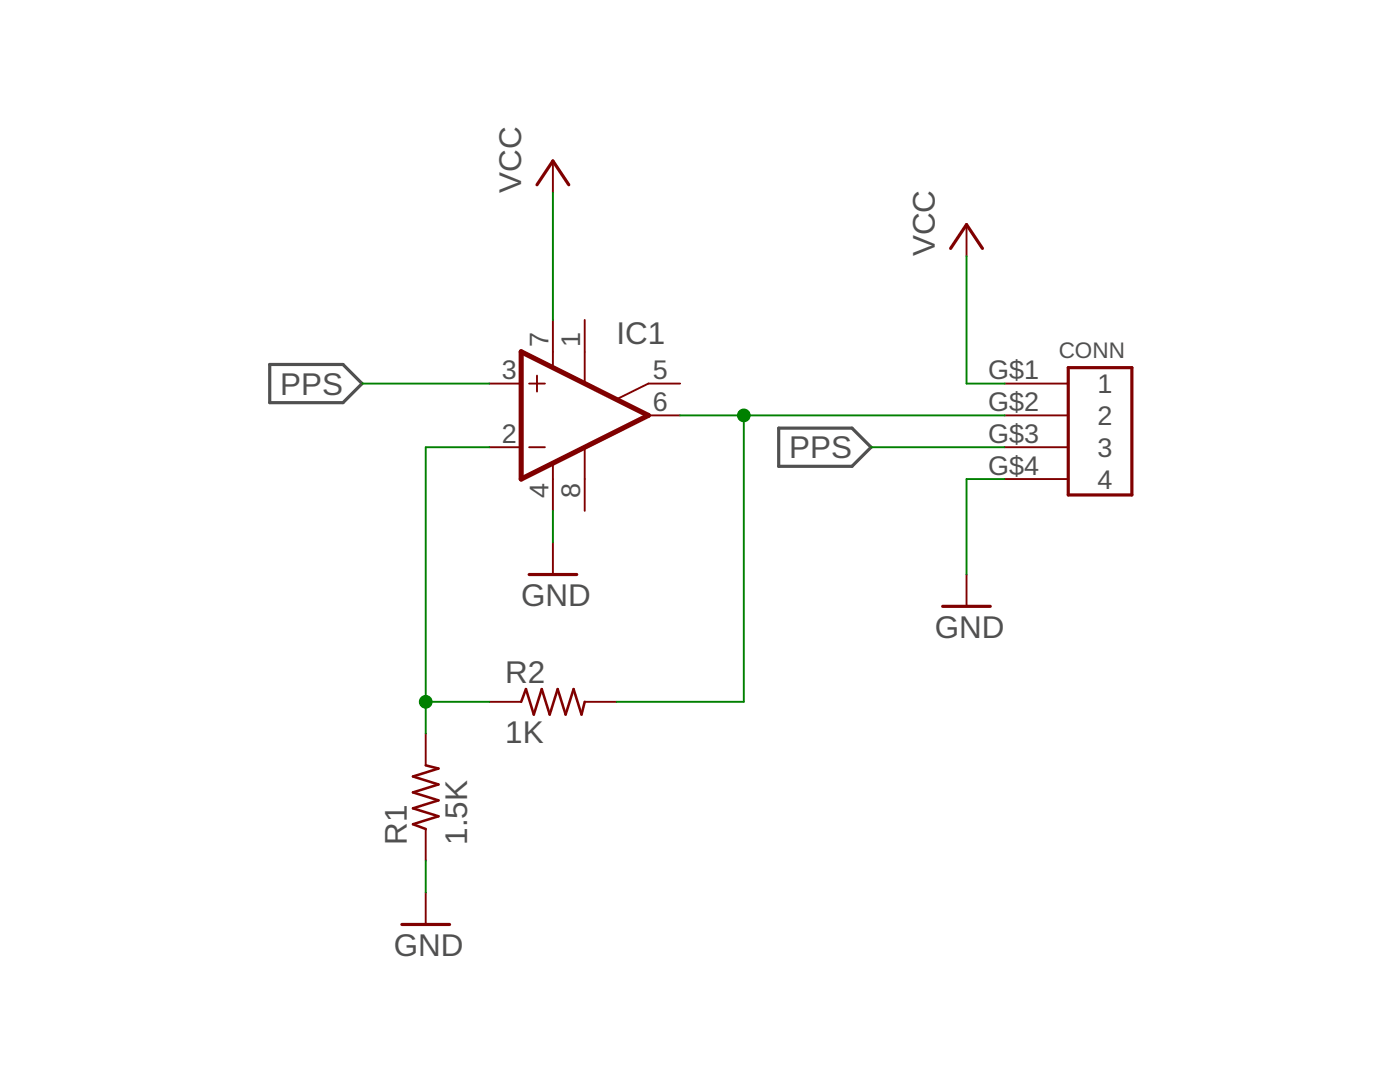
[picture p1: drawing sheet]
<?xml version="1.0" encoding="utf-8"?>
<!DOCTYPE eagle SYSTEM "eagle.dtd">
<eagle version="8.7.0">
<drawing>
<settings>
<setting alwaysvectorfont="no"/>
<setting verticaltext="up"/>
</settings>
<grid distance="0.1" unitdist="inch" unit="inch" style="lines" multiple="1" display="no" altdistance="0.01" altunitdist="inch" altunit="inch"/>
<schematic xreflabel="%F%N/%S.%C%R" xrefpart="/%S.%C%R">
<libraries>
<library name="linear">
<symbols>
<symbol name="2NUL">
<wire x1="-3.81" y1="3.175" x2="-3.81" y2="1.905" width="0.1524" layer="94"/>
<wire x1="-4.445" y1="2.54" x2="-3.175" y2="2.54" width="0.1524" layer="94"/>
<wire x1="-4.445" y1="-2.54" x2="-3.175" y2="-2.54" width="0.1524" layer="94"/>
<wire x1="-2.54" y1="5.08" x2="-2.54" y2="3.8862" width="0.1524" layer="94"/>
<wire x1="0" y1="5.0546" x2="0" y2="2.6162" width="0.1524" layer="94"/>
<wire x1="0" y1="-2.6162" x2="0" y2="-5.08" width="0.1524" layer="94"/>
<wire x1="-2.54" y1="-3.9116" x2="-2.54" y2="-5.08" width="0.1524" layer="94"/>
<wire x1="5.08" y1="2.54" x2="2.6162" y2="1.3208" width="0.1524" layer="94"/>
<wire x1="5.08" y1="0" x2="-5.08" y2="5.08" width="0.4064" layer="94"/>
<wire x1="-5.08" y1="5.08" x2="-5.08" y2="-5.08" width="0.4064" layer="94"/>
<wire x1="-5.08" y1="-5.08" x2="5.08" y2="0" width="0.4064" layer="94"/>
<text x="2.54" y="5.715" size="1.778" layer="95">&gt;NAME</text>
<text x="2.54" y="-5.08" size="1.778" layer="96">&gt;VALUE</text>
<text x="1.27" y="3.175" size="0.8128" layer="93" rot="R90">ON1</text>
<text x="3.175" y="2.54" size="0.8128" layer="93" rot="R90">ON2</text>
<text x="1.27" y="-5.08" size="0.8128" layer="93" rot="R90">OPT</text>
<text x="-1.27" y="4.445" size="0.8128" layer="93" rot="R90">V+</text>
<text x="-1.27" y="-5.715" size="0.8128" layer="93" rot="R90">V-</text>
<pin name="ON2" x="7.62" y="2.54" visible="pad" length="short" direction="pas" rot="R180"/>
<pin name="ON1" x="0" y="7.62" visible="pad" length="short" direction="pas" rot="R270"/>
<pin name="-IN" x="-7.62" y="-2.54" visible="pad" length="short" direction="in"/>
<pin name="+IN" x="-7.62" y="2.54" visible="pad" length="short" direction="in"/>
<pin name="OUT" x="7.62" y="0" visible="pad" length="short" direction="out" rot="R180"/>
<pin name="OPT" x="0" y="-7.62" visible="pad" length="short" direction="pas" rot="R90"/>
<pin name="V+" x="-2.54" y="7.62" visible="pad" length="short" direction="pwr" rot="R270"/>
<pin name="V-" x="-2.54" y="-7.62" visible="pad" length="short" direction="pwr" rot="R90"/>
</symbol>
</symbols>
<devicesets>
<deviceset name="*741" prefix="IC">
<gates>
<gate name="A" symbol="2NUL" x="2.54" y="0"/>
</gates>
<devices>
<device name="P" package="DIL08">
<connects>
<connect gate="A" pin="+IN" pad="3"/>
<connect gate="A" pin="-IN" pad="2"/>
<connect gate="A" pin="ON1" pad="1"/>
<connect gate="A" pin="ON2" pad="5"/>
<connect gate="A" pin="OPT" pad="8"/>
<connect gate="A" pin="OUT" pad="6"/>
<connect gate="A" pin="V+" pad="7"/>
<connect gate="A" pin="V-" pad="4"/>
</connects>
<package3dinstances>
<package3dinstance package3d_urn="urn:adsk.eagle:package:16409/2"/>
</package3dinstances>
<technologies>
<technology name="LM"/>
<technology name="UA"/>
</technologies>
</device>
<device name="D" package="SO08">
<connects>
<connect gate="A" pin="+IN" pad="3"/>
<connect gate="A" pin="-IN" pad="2"/>
<connect gate="A" pin="ON1" pad="1"/>
<connect gate="A" pin="ON2" pad="5"/>
<connect gate="A" pin="OPT" pad="8"/>
<connect gate="A" pin="OUT" pad="6"/>
<connect gate="A" pin="V+" pad="7"/>
<connect gate="A" pin="V-" pad="4"/>
</connects>
<package3dinstances>
<package3dinstance package3d_urn="urn:adsk.eagle:package:16404/2"/>
</package3dinstances>
<technologies>
<technology name="LM"/>
<technology name="UA"/>
</technologies>
</device>
</devices>
</deviceset>
</devicesets>
</library>
<library name="rcl">
<symbols>
<symbol name="R-US">
<wire x1="-2.54" y1="0" x2="-2.159" y2="1.016" width="0.2032" layer="94"/>
<wire x1="-2.159" y1="1.016" x2="-1.524" y2="-1.016" width="0.2032" layer="94"/>
<wire x1="-1.524" y1="-1.016" x2="-0.889" y2="1.016" width="0.2032" layer="94"/>
<wire x1="-0.889" y1="1.016" x2="-0.254" y2="-1.016" width="0.2032" layer="94"/>
<wire x1="-0.254" y1="-1.016" x2="0.381" y2="1.016" width="0.2032" layer="94"/>
<wire x1="0.381" y1="1.016" x2="1.016" y2="-1.016" width="0.2032" layer="94"/>
<wire x1="1.016" y1="-1.016" x2="1.651" y2="1.016" width="0.2032" layer="94"/>
<wire x1="1.651" y1="1.016" x2="2.286" y2="-1.016" width="0.2032" layer="94"/>
<wire x1="2.286" y1="-1.016" x2="2.54" y2="0" width="0.2032" layer="94"/>
<text x="-3.81" y="1.4986" size="1.778" layer="95">&gt;NAME</text>
<text x="-3.81" y="-3.302" size="1.778" layer="96">&gt;VALUE</text>
<pin name="2" x="5.08" y="0" visible="off" length="short" direction="pas" swaplevel="1" rot="R180"/>
<pin name="1" x="-5.08" y="0" visible="off" length="short" direction="pas" swaplevel="1"/>
</symbol>
</symbols>
<devicesets>
<deviceset name="R-US_" prefix="R" uservalue="yes">
<gates>
<gate name="G$1" symbol="R-US" x="0" y="0"/>
</gates>
<devices>
<device name="R0402" package="R0402">
<connects>
<connect gate="G$1" pin="1" pad="1"/>
<connect gate="G$1" pin="2" pad="2"/>
</connects>
<package3dinstances>
<package3dinstance package3d_urn="urn:adsk.eagle:package:23547/2"/>
</package3dinstances>
<technologies>
<technology name="">
<attribute name="SPICEPREFIX" value="R" constant="no"/>
</technology>
</technologies>
</device>
<device name="R0603" package="R0603">
<connects>
<connect gate="G$1" pin="1" pad="1"/>
<connect gate="G$1" pin="2" pad="2"/>
</connects>
<package3dinstances>
<package3dinstance package3d_urn="urn:adsk.eagle:package:23555/2"/>
</package3dinstances>
<technologies>
<technology name="">
<attribute name="SPICEPREFIX" value="R" constant="no"/>
</technology>
</technologies>
</device>
<device name="R0805" package="R0805">
<connects>
<connect gate="G$1" pin="1" pad="1"/>
<connect gate="G$1" pin="2" pad="2"/>
</connects>
<package3dinstances>
<package3dinstance package3d_urn="urn:adsk.eagle:package:23553/2"/>
</package3dinstances>
<technologies>
<technology name="">
<attribute name="SPICEPREFIX" value="R" constant="no"/>
</technology>
</technologies>
</device>
<device name="R0805W" package="R0805W">
<connects>
<connect gate="G$1" pin="1" pad="1"/>
<connect gate="G$1" pin="2" pad="2"/>
</connects>
<package3dinstances>
<package3dinstance package3d_urn="urn:adsk.eagle:package:23537/1"/>
</package3dinstances>
<technologies>
<technology name="">
<attribute name="SPICEPREFIX" value="R" constant="no"/>
</technology>
</technologies>
</device>
<device name="R1206" package="R1206">
<connects>
<connect gate="G$1" pin="1" pad="1"/>
<connect gate="G$1" pin="2" pad="2"/>
</connects>
<package3dinstances>
<package3dinstance package3d_urn="urn:adsk.eagle:package:23540/2"/>
</package3dinstances>
<technologies>
<technology name="">
<attribute name="SPICEPREFIX" value="R" constant="no"/>
</technology>
</technologies>
</device>
<device name="R1206W" package="R1206W">
<connects>
<connect gate="G$1" pin="1" pad="1"/>
<connect gate="G$1" pin="2" pad="2"/>
</connects>
<package3dinstances>
<package3dinstance package3d_urn="urn:adsk.eagle:package:23539/1"/>
</package3dinstances>
<technologies>
<technology name="">
<attribute name="SPICEPREFIX" value="R" constant="no"/>
</technology>
</technologies>
</device>
<device name="R1210" package="R1210">
<connects>
<connect gate="G$1" pin="1" pad="1"/>
<connect gate="G$1" pin="2" pad="2"/>
</connects>
<package3dinstances>
<package3dinstance package3d_urn="urn:adsk.eagle:package:23554/2"/>
</package3dinstances>
<technologies>
<technology name="">
<attribute name="SPICEPREFIX" value="R" constant="no"/>
</technology>
</technologies>
</device>
<device name="R1210W" package="R1210W">
<connects>
<connect gate="G$1" pin="1" pad="1"/>
<connect gate="G$1" pin="2" pad="2"/>
</connects>
<package3dinstances>
<package3dinstance package3d_urn="urn:adsk.eagle:package:23541/1"/>
</package3dinstances>
<technologies>
<technology name="">
<attribute name="SPICEPREFIX" value="R" constant="no"/>
</technology>
</technologies>
</device>
<device name="R2010" package="R2010">
<connects>
<connect gate="G$1" pin="1" pad="1"/>
<connect gate="G$1" pin="2" pad="2"/>
</connects>
<package3dinstances>
<package3dinstance package3d_urn="urn:adsk.eagle:package:23551/2"/>
</package3dinstances>
<technologies>
<technology name="">
<attribute name="SPICEPREFIX" value="R" constant="no"/>
</technology>
</technologies>
</device>
<device name="R2010W" package="R2010W">
<connects>
<connect gate="G$1" pin="1" pad="1"/>
<connect gate="G$1" pin="2" pad="2"/>
</connects>
<package3dinstances>
<package3dinstance package3d_urn="urn:adsk.eagle:package:23542/1"/>
</package3dinstances>
<technologies>
<technology name="">
<attribute name="SPICEPREFIX" value="R" constant="no"/>
</technology>
</technologies>
</device>
<device name="R2012" package="R2012">
<connects>
<connect gate="G$1" pin="1" pad="1"/>
<connect gate="G$1" pin="2" pad="2"/>
</connects>
<package3dinstances>
<package3dinstance package3d_urn="urn:adsk.eagle:package:23543/2"/>
</package3dinstances>
<technologies>
<technology name="">
<attribute name="SPICEPREFIX" value="R" constant="no"/>
</technology>
</technologies>
</device>
<device name="R2012W" package="R2012W">
<connects>
<connect gate="G$1" pin="1" pad="1"/>
<connect gate="G$1" pin="2" pad="2"/>
</connects>
<package3dinstances>
<package3dinstance package3d_urn="urn:adsk.eagle:package:23544/1"/>
</package3dinstances>
<technologies>
<technology name="">
<attribute name="SPICEPREFIX" value="R" constant="no"/>
</technology>
</technologies>
</device>
<device name="R2512" package="R2512">
<connects>
<connect gate="G$1" pin="1" pad="1"/>
<connect gate="G$1" pin="2" pad="2"/>
</connects>
<package3dinstances>
<package3dinstance package3d_urn="urn:adsk.eagle:package:23545/2"/>
</package3dinstances>
<technologies>
<technology name="">
<attribute name="SPICEPREFIX" value="R" constant="no"/>
</technology>
</technologies>
</device>
<device name="R2512W" package="R2512W">
<connects>
<connect gate="G$1" pin="1" pad="1"/>
<connect gate="G$1" pin="2" pad="2"/>
</connects>
<package3dinstances>
<package3dinstance package3d_urn="urn:adsk.eagle:package:23565/1"/>
</package3dinstances>
<technologies>
<technology name="">
<attribute name="SPICEPREFIX" value="R" constant="no"/>
</technology>
</technologies>
</device>
<device name="R3216" package="R3216">
<connects>
<connect gate="G$1" pin="1" pad="1"/>
<connect gate="G$1" pin="2" pad="2"/>
</connects>
<package3dinstances>
<package3dinstance package3d_urn="urn:adsk.eagle:package:23557/2"/>
</package3dinstances>
<technologies>
<technology name="">
<attribute name="SPICEPREFIX" value="R" constant="no"/>
</technology>
</technologies>
</device>
<device name="R3216W" package="R3216W">
<connects>
<connect gate="G$1" pin="1" pad="1"/>
<connect gate="G$1" pin="2" pad="2"/>
</connects>
<package3dinstances>
<package3dinstance package3d_urn="urn:adsk.eagle:package:23548/1"/>
</package3dinstances>
<technologies>
<technology name="">
<attribute name="SPICEPREFIX" value="R" constant="no"/>
</technology>
</technologies>
</device>
<device name="R3225" package="R3225">
<connects>
<connect gate="G$1" pin="1" pad="1"/>
<connect gate="G$1" pin="2" pad="2"/>
</connects>
<package3dinstances>
<package3dinstance package3d_urn="urn:adsk.eagle:package:23549/2"/>
</package3dinstances>
<technologies>
<technology name="">
<attribute name="SPICEPREFIX" value="R" constant="no"/>
</technology>
</technologies>
</device>
<device name="R3225W" package="R3225W">
<connects>
<connect gate="G$1" pin="1" pad="1"/>
<connect gate="G$1" pin="2" pad="2"/>
</connects>
<package3dinstances>
<package3dinstance package3d_urn="urn:adsk.eagle:package:23550/1"/>
</package3dinstances>
<technologies>
<technology name="">
<attribute name="SPICEPREFIX" value="R" constant="no"/>
</technology>
</technologies>
</device>
<device name="R5025" package="R5025">
<connects>
<connect gate="G$1" pin="1" pad="1"/>
<connect gate="G$1" pin="2" pad="2"/>
</connects>
<package3dinstances>
<package3dinstance package3d_urn="urn:adsk.eagle:package:23552/2"/>
</package3dinstances>
<technologies>
<technology name="">
<attribute name="SPICEPREFIX" value="R" constant="no"/>
</technology>
</technologies>
</device>
<device name="R5025W" package="R5025W">
<connects>
<connect gate="G$1" pin="1" pad="1"/>
<connect gate="G$1" pin="2" pad="2"/>
</connects>
<package3dinstances>
<package3dinstance package3d_urn="urn:adsk.eagle:package:23558/1"/>
</package3dinstances>
<technologies>
<technology name="">
<attribute name="SPICEPREFIX" value="R" constant="no"/>
</technology>
</technologies>
</device>
<device name="R6332" package="R6332">
<connects>
<connect gate="G$1" pin="1" pad="1"/>
<connect gate="G$1" pin="2" pad="2"/>
</connects>
<package3dinstances>
<package3dinstance package3d_urn="urn:adsk.eagle:package:23559/2"/>
</package3dinstances>
<technologies>
<technology name="">
<attribute name="SPICEPREFIX" value="R" constant="no"/>
</technology>
</technologies>
</device>
<device name="R6332W" package="R6332W">
<connects>
<connect gate="G$1" pin="1" pad="1"/>
<connect gate="G$1" pin="2" pad="2"/>
</connects>
<package3dinstances>
<package3dinstance package3d_urn="urn:adsk.eagle:package:23560/1"/>
</package3dinstances>
<technologies>
<technology name="">
<attribute name="SPICEPREFIX" value="R" constant="no"/>
</technology>
</technologies>
</device>
<device name="M0805" package="M0805">
<connects>
<connect gate="G$1" pin="1" pad="1"/>
<connect gate="G$1" pin="2" pad="2"/>
</connects>
<package3dinstances>
<package3dinstance package3d_urn="urn:adsk.eagle:package:23556/1"/>
</package3dinstances>
<technologies>
<technology name="">
<attribute name="SPICEPREFIX" value="R" constant="no"/>
</technology>
</technologies>
</device>
<device name="M1206" package="M1206">
<connects>
<connect gate="G$1" pin="1" pad="1"/>
<connect gate="G$1" pin="2" pad="2"/>
</connects>
<package3dinstances>
<package3dinstance package3d_urn="urn:adsk.eagle:package:23566/1"/>
</package3dinstances>
<technologies>
<technology name="">
<attribute name="SPICEPREFIX" value="R" constant="no"/>
</technology>
</technologies>
</device>
<device name="M1406" package="M1406">
<connects>
<connect gate="G$1" pin="1" pad="1"/>
<connect gate="G$1" pin="2" pad="2"/>
</connects>
<package3dinstances>
<package3dinstance package3d_urn="urn:adsk.eagle:package:23569/1"/>
</package3dinstances>
<technologies>
<technology name="">
<attribute name="SPICEPREFIX" value="R" constant="no"/>
</technology>
</technologies>
</device>
<device name="M2012" package="M2012">
<connects>
<connect gate="G$1" pin="1" pad="1"/>
<connect gate="G$1" pin="2" pad="2"/>
</connects>
<package3dinstances>
<package3dinstance package3d_urn="urn:adsk.eagle:package:23561/1"/>
</package3dinstances>
<technologies>
<technology name="">
<attribute name="SPICEPREFIX" value="R" constant="no"/>
</technology>
</technologies>
</device>
<device name="M2309" package="M2309">
<connects>
<connect gate="G$1" pin="1" pad="1"/>
<connect gate="G$1" pin="2" pad="2"/>
</connects>
<package3dinstances>
<package3dinstance package3d_urn="urn:adsk.eagle:package:23562/1"/>
</package3dinstances>
<technologies>
<technology name="">
<attribute name="SPICEPREFIX" value="R" constant="no"/>
</technology>
</technologies>
</device>
<device name="M3216" package="M3216">
<connects>
<connect gate="G$1" pin="1" pad="1"/>
<connect gate="G$1" pin="2" pad="2"/>
</connects>
<package3dinstances>
<package3dinstance package3d_urn="urn:adsk.eagle:package:23563/1"/>
</package3dinstances>
<technologies>
<technology name="">
<attribute name="SPICEPREFIX" value="R" constant="no"/>
</technology>
</technologies>
</device>
<device name="M3516" package="M3516">
<connects>
<connect gate="G$1" pin="1" pad="1"/>
<connect gate="G$1" pin="2" pad="2"/>
</connects>
<package3dinstances>
<package3dinstance package3d_urn="urn:adsk.eagle:package:23573/1"/>
</package3dinstances>
<technologies>
<technology name="">
<attribute name="SPICEPREFIX" value="R" constant="no"/>
</technology>
</technologies>
</device>
<device name="M5923" package="M5923">
<connects>
<connect gate="G$1" pin="1" pad="1"/>
<connect gate="G$1" pin="2" pad="2"/>
</connects>
<package3dinstances>
<package3dinstance package3d_urn="urn:adsk.eagle:package:23564/1"/>
</package3dinstances>
<technologies>
<technology name="">
<attribute name="SPICEPREFIX" value="R" constant="no"/>
</technology>
</technologies>
</device>
<device name="0204/5" package="0204/5">
<connects>
<connect gate="G$1" pin="1" pad="1"/>
<connect gate="G$1" pin="2" pad="2"/>
</connects>
<package3dinstances>
<package3dinstance package3d_urn="urn:adsk.eagle:package:23488/1"/>
</package3dinstances>
<technologies>
<technology name="">
<attribute name="SPICEPREFIX" value="R" constant="no"/>
</technology>
</technologies>
</device>
<device name="0204/7" package="0204/7">
<connects>
<connect gate="G$1" pin="1" pad="1"/>
<connect gate="G$1" pin="2" pad="2"/>
</connects>
<package3dinstances>
<package3dinstance package3d_urn="urn:adsk.eagle:package:23498/1"/>
</package3dinstances>
<technologies>
<technology name="">
<attribute name="SPICEPREFIX" value="R" constant="no"/>
</technology>
</technologies>
</device>
<device name="0207/10" package="0207/10">
<connects>
<connect gate="G$1" pin="1" pad="1"/>
<connect gate="G$1" pin="2" pad="2"/>
</connects>
<package3dinstances>
<package3dinstance package3d_urn="urn:adsk.eagle:package:23491/1"/>
</package3dinstances>
<technologies>
<technology name="">
<attribute name="SPICEPREFIX" value="R" constant="no"/>
</technology>
</technologies>
</device>
<device name="0207/12" package="0207/12">
<connects>
<connect gate="G$1" pin="1" pad="1"/>
<connect gate="G$1" pin="2" pad="2"/>
</connects>
<package3dinstances>
<package3dinstance package3d_urn="urn:adsk.eagle:package:23489/1"/>
</package3dinstances>
<technologies>
<technology name="">
<attribute name="SPICEPREFIX" value="R" constant="no"/>
</technology>
</technologies>
</device>
<device name="0207/15" package="0207/15">
<connects>
<connect gate="G$1" pin="1" pad="1"/>
<connect gate="G$1" pin="2" pad="2"/>
</connects>
<package3dinstances>
<package3dinstance package3d_urn="urn:adsk.eagle:package:23492/1"/>
</package3dinstances>
<technologies>
<technology name="">
<attribute name="SPICEPREFIX" value="R" constant="no"/>
</technology>
</technologies>
</device>
<device name="0207/2V" package="0207/2V">
<connects>
<connect gate="G$1" pin="1" pad="1"/>
<connect gate="G$1" pin="2" pad="2"/>
</connects>
<package3dinstances>
<package3dinstance package3d_urn="urn:adsk.eagle:package:23490/1"/>
</package3dinstances>
<technologies>
<technology name="">
<attribute name="SPICEPREFIX" value="R" constant="no"/>
</technology>
</technologies>
</device>
<device name="0207/5V" package="0207/5V">
<connects>
<connect gate="G$1" pin="1" pad="1"/>
<connect gate="G$1" pin="2" pad="2"/>
</connects>
<package3dinstances>
<package3dinstance package3d_urn="urn:adsk.eagle:package:23502/1"/>
</package3dinstances>
<technologies>
<technology name="">
<attribute name="SPICEPREFIX" value="R" constant="no"/>
</technology>
</technologies>
</device>
<device name="0207/7" package="0207/7">
<connects>
<connect gate="G$1" pin="1" pad="1"/>
<connect gate="G$1" pin="2" pad="2"/>
</connects>
<package3dinstances>
<package3dinstance package3d_urn="urn:adsk.eagle:package:23493/1"/>
</package3dinstances>
<technologies>
<technology name="">
<attribute name="SPICEPREFIX" value="R" constant="no"/>
</technology>
</technologies>
</device>
<device name="0309/10" package="0309/10">
<connects>
<connect gate="G$1" pin="1" pad="1"/>
<connect gate="G$1" pin="2" pad="2"/>
</connects>
<package3dinstances>
<package3dinstance package3d_urn="urn:adsk.eagle:package:23567/1"/>
</package3dinstances>
<technologies>
<technology name="">
<attribute name="SPICEPREFIX" value="R" constant="no"/>
</technology>
</technologies>
</device>
<device name="0309/12" package="0309/12">
<connects>
<connect gate="G$1" pin="1" pad="1"/>
<connect gate="G$1" pin="2" pad="2"/>
</connects>
<package3dinstances>
<package3dinstance package3d_urn="urn:adsk.eagle:package:23571/1"/>
</package3dinstances>
<technologies>
<technology name="">
<attribute name="SPICEPREFIX" value="R" constant="no"/>
</technology>
</technologies>
</device>
<device name="0411/12" package="0411/12">
<connects>
<connect gate="G$1" pin="1" pad="1"/>
<connect gate="G$1" pin="2" pad="2"/>
</connects>
<package3dinstances>
<package3dinstance package3d_urn="urn:adsk.eagle:package:23578/1"/>
</package3dinstances>
<technologies>
<technology name="">
<attribute name="SPICEPREFIX" value="R" constant="no"/>
</technology>
</technologies>
</device>
<device name="0411/15" package="0411/15">
<connects>
<connect gate="G$1" pin="1" pad="1"/>
<connect gate="G$1" pin="2" pad="2"/>
</connects>
<package3dinstances>
<package3dinstance package3d_urn="urn:adsk.eagle:package:23568/1"/>
</package3dinstances>
<technologies>
<technology name="">
<attribute name="SPICEPREFIX" value="R" constant="no"/>
</technology>
</technologies>
</device>
<device name="0411/3V" package="0411V">
<connects>
<connect gate="G$1" pin="1" pad="1"/>
<connect gate="G$1" pin="2" pad="2"/>
</connects>
<package3dinstances>
<package3dinstance package3d_urn="urn:adsk.eagle:package:23570/1"/>
</package3dinstances>
<technologies>
<technology name="">
<attribute name="SPICEPREFIX" value="R" constant="no"/>
</technology>
</technologies>
</device>
<device name="0414/15" package="0414/15">
<connects>
<connect gate="G$1" pin="1" pad="1"/>
<connect gate="G$1" pin="2" pad="2"/>
</connects>
<package3dinstances>
<package3dinstance package3d_urn="urn:adsk.eagle:package:23579/1"/>
</package3dinstances>
<technologies>
<technology name="">
<attribute name="SPICEPREFIX" value="R" constant="no"/>
</technology>
</technologies>
</device>
<device name="0414/5V" package="0414V">
<connects>
<connect gate="G$1" pin="1" pad="1"/>
<connect gate="G$1" pin="2" pad="2"/>
</connects>
<package3dinstances>
<package3dinstance package3d_urn="urn:adsk.eagle:package:23574/1"/>
</package3dinstances>
<technologies>
<technology name="">
<attribute name="SPICEPREFIX" value="R" constant="no"/>
</technology>
</technologies>
</device>
<device name="0617/17" package="0617/17">
<connects>
<connect gate="G$1" pin="1" pad="1"/>
<connect gate="G$1" pin="2" pad="2"/>
</connects>
<package3dinstances>
<package3dinstance package3d_urn="urn:adsk.eagle:package:23575/1"/>
</package3dinstances>
<technologies>
<technology name="">
<attribute name="SPICEPREFIX" value="R" constant="no"/>
</technology>
</technologies>
</device>
<device name="0617/22" package="0617/22">
<connects>
<connect gate="G$1" pin="1" pad="1"/>
<connect gate="G$1" pin="2" pad="2"/>
</connects>
<package3dinstances>
<package3dinstance package3d_urn="urn:adsk.eagle:package:23577/1"/>
</package3dinstances>
<technologies>
<technology name="">
<attribute name="SPICEPREFIX" value="R" constant="no"/>
</technology>
</technologies>
</device>
<device name="0617/5V" package="0617V">
<connects>
<connect gate="G$1" pin="1" pad="1"/>
<connect gate="G$1" pin="2" pad="2"/>
</connects>
<package3dinstances>
<package3dinstance package3d_urn="urn:adsk.eagle:package:23576/1"/>
</package3dinstances>
<technologies>
<technology name="">
<attribute name="SPICEPREFIX" value="R" constant="no"/>
</technology>
</technologies>
</device>
<device name="0922/22" package="0922/22">
<connects>
<connect gate="G$1" pin="1" pad="1"/>
<connect gate="G$1" pin="2" pad="2"/>
</connects>
<package3dinstances>
<package3dinstance package3d_urn="urn:adsk.eagle:package:23580/1"/>
</package3dinstances>
<technologies>
<technology name="">
<attribute name="SPICEPREFIX" value="R" constant="no"/>
</technology>
</technologies>
</device>
<device name="0613/5V" package="P0613V">
<connects>
<connect gate="G$1" pin="1" pad="1"/>
<connect gate="G$1" pin="2" pad="2"/>
</connects>
<package3dinstances>
<package3dinstance package3d_urn="urn:adsk.eagle:package:23582/1"/>
</package3dinstances>
<technologies>
<technology name="">
<attribute name="SPICEPREFIX" value="R" constant="no"/>
</technology>
</technologies>
</device>
<device name="0613/15" package="P0613/15">
<connects>
<connect gate="G$1" pin="1" pad="1"/>
<connect gate="G$1" pin="2" pad="2"/>
</connects>
<package3dinstances>
<package3dinstance package3d_urn="urn:adsk.eagle:package:23581/1"/>
</package3dinstances>
<technologies>
<technology name="">
<attribute name="SPICEPREFIX" value="R" constant="no"/>
</technology>
</technologies>
</device>
<device name="0817/22" package="P0817/22">
<connects>
<connect gate="G$1" pin="1" pad="1"/>
<connect gate="G$1" pin="2" pad="2"/>
</connects>
<package3dinstances>
<package3dinstance package3d_urn="urn:adsk.eagle:package:23583/1"/>
</package3dinstances>
<technologies>
<technology name="">
<attribute name="SPICEPREFIX" value="R" constant="no"/>
</technology>
</technologies>
</device>
<device name="0817/7V" package="P0817V">
<connects>
<connect gate="G$1" pin="1" pad="1"/>
<connect gate="G$1" pin="2" pad="2"/>
</connects>
<package3dinstances>
<package3dinstance package3d_urn="urn:adsk.eagle:package:23608/1"/>
</package3dinstances>
<technologies>
<technology name="">
<attribute name="SPICEPREFIX" value="R" constant="no"/>
</technology>
</technologies>
</device>
<device name="V234/12" package="V234/12">
<connects>
<connect gate="G$1" pin="1" pad="1"/>
<connect gate="G$1" pin="2" pad="2"/>
</connects>
<package3dinstances>
<package3dinstance package3d_urn="urn:adsk.eagle:package:23592/1"/>
</package3dinstances>
<technologies>
<technology name="">
<attribute name="SPICEPREFIX" value="R" constant="no"/>
</technology>
</technologies>
</device>
<device name="V235/17" package="V235/17">
<connects>
<connect gate="G$1" pin="1" pad="1"/>
<connect gate="G$1" pin="2" pad="2"/>
</connects>
<package3dinstances>
<package3dinstance package3d_urn="urn:adsk.eagle:package:23586/1"/>
</package3dinstances>
<technologies>
<technology name="">
<attribute name="SPICEPREFIX" value="R" constant="no"/>
</technology>
</technologies>
</device>
<device name="V526-0" package="V526-0">
<connects>
<connect gate="G$1" pin="1" pad="1"/>
<connect gate="G$1" pin="2" pad="2"/>
</connects>
<package3dinstances>
<package3dinstance package3d_urn="urn:adsk.eagle:package:23590/1"/>
</package3dinstances>
<technologies>
<technology name="">
<attribute name="SPICEPREFIX" value="R" constant="no"/>
</technology>
</technologies>
</device>
<device name="MELF0102AX" package="MINI_MELF-0102AX">
<connects>
<connect gate="G$1" pin="1" pad="1"/>
<connect gate="G$1" pin="2" pad="2"/>
</connects>
<package3dinstances>
<package3dinstance package3d_urn="urn:adsk.eagle:package:23594/1"/>
</package3dinstances>
<technologies>
<technology name="">
<attribute name="SPICEPREFIX" value="R" constant="no"/>
</technology>
</technologies>
</device>
<device name="0922V" package="0922V">
<connects>
<connect gate="G$1" pin="1" pad="1"/>
<connect gate="G$1" pin="2" pad="2"/>
</connects>
<package3dinstances>
<package3dinstance package3d_urn="urn:adsk.eagle:package:23589/1"/>
</package3dinstances>
<technologies>
<technology name="">
<attribute name="SPICEPREFIX" value="R" constant="no"/>
</technology>
</technologies>
</device>
<device name="MELF0102R" package="MINI_MELF-0102R">
<connects>
<connect gate="G$1" pin="1" pad="1"/>
<connect gate="G$1" pin="2" pad="2"/>
</connects>
<package3dinstances>
<package3dinstance package3d_urn="urn:adsk.eagle:package:23591/1"/>
</package3dinstances>
<technologies>
<technology name="">
<attribute name="SPICEPREFIX" value="R" constant="no"/>
</technology>
</technologies>
</device>
<device name="MELF0102W" package="MINI_MELF-0102W">
<connects>
<connect gate="G$1" pin="1" pad="1"/>
<connect gate="G$1" pin="2" pad="2"/>
</connects>
<package3dinstances>
<package3dinstance package3d_urn="urn:adsk.eagle:package:23588/1"/>
</package3dinstances>
<technologies>
<technology name="">
<attribute name="SPICEPREFIX" value="R" constant="no"/>
</technology>
</technologies>
</device>
<device name="MELF0204R" package="MINI_MELF-0204R">
<connects>
<connect gate="G$1" pin="1" pad="1"/>
<connect gate="G$1" pin="2" pad="2"/>
</connects>
<package3dinstances>
<package3dinstance package3d_urn="urn:adsk.eagle:package:23587/1"/>
</package3dinstances>
<technologies>
<technology name="">
<attribute name="SPICEPREFIX" value="R" constant="no"/>
</technology>
</technologies>
</device>
<device name="MELF0204W" package="MINI_MELF-0204W">
<connects>
<connect gate="G$1" pin="1" pad="1"/>
<connect gate="G$1" pin="2" pad="2"/>
</connects>
<package3dinstances>
<package3dinstance package3d_urn="urn:adsk.eagle:package:23584/1"/>
</package3dinstances>
<technologies>
<technology name="">
<attribute name="SPICEPREFIX" value="R" constant="no"/>
</technology>
</technologies>
</device>
<device name="MELF0207R" package="MINI_MELF-0207R">
<connects>
<connect gate="G$1" pin="1" pad="1"/>
<connect gate="G$1" pin="2" pad="2"/>
</connects>
<package3dinstances>
<package3dinstance package3d_urn="urn:adsk.eagle:package:23585/1"/>
</package3dinstances>
<technologies>
<technology name="">
<attribute name="SPICEPREFIX" value="R" constant="no"/>
</technology>
</technologies>
</device>
<device name="MELF0207W" package="MINI_MELF-0207W">
<connects>
<connect gate="G$1" pin="1" pad="1"/>
<connect gate="G$1" pin="2" pad="2"/>
</connects>
<package3dinstances>
<package3dinstance package3d_urn="urn:adsk.eagle:package:23597/1"/>
</package3dinstances>
<technologies>
<technology name="">
<attribute name="SPICEPREFIX" value="R" constant="no"/>
</technology>
</technologies>
</device>
<device name="RDH/15" package="RDH/15">
<connects>
<connect gate="G$1" pin="1" pad="1"/>
<connect gate="G$1" pin="2" pad="2"/>
</connects>
<package3dinstances>
<package3dinstance package3d_urn="urn:adsk.eagle:package:23595/1"/>
</package3dinstances>
<technologies>
<technology name="">
<attribute name="SPICEPREFIX" value="R" constant="no"/>
</technology>
</technologies>
</device>
<device name="0204/2V" package="0204V">
<connects>
<connect gate="G$1" pin="1" pad="1"/>
<connect gate="G$1" pin="2" pad="2"/>
</connects>
<package3dinstances>
<package3dinstance package3d_urn="urn:adsk.eagle:package:23495/1"/>
</package3dinstances>
<technologies>
<technology name="">
<attribute name="SPICEPREFIX" value="R" constant="no"/>
</technology>
</technologies>
</device>
<device name="0309/V" package="0309V">
<connects>
<connect gate="G$1" pin="1" pad="1"/>
<connect gate="G$1" pin="2" pad="2"/>
</connects>
<package3dinstances>
<package3dinstance package3d_urn="urn:adsk.eagle:package:23572/1"/>
</package3dinstances>
<technologies>
<technology name="">
<attribute name="SPICEPREFIX" value="R" constant="no"/>
</technology>
</technologies>
</device>
<device name="R0201" package="R0201">
<connects>
<connect gate="G$1" pin="1" pad="1"/>
<connect gate="G$1" pin="2" pad="2"/>
</connects>
<package3dinstances>
<package3dinstance package3d_urn="urn:adsk.eagle:package:23593/1"/>
</package3dinstances>
<technologies>
<technology name="">
<attribute name="SPICEPREFIX" value="R" constant="no"/>
</technology>
</technologies>
</device>
<device name="VMTA55" package="VMTA55">
<connects>
<connect gate="G$1" pin="1" pad="1"/>
<connect gate="G$1" pin="2" pad="2"/>
</connects>
<package3dinstances>
<package3dinstance package3d_urn="urn:adsk.eagle:package:23600/1"/>
</package3dinstances>
<technologies>
<technology name="">
<attribute name="SPICEPREFIX" value="R" constant="no"/>
</technology>
</technologies>
</device>
<device name="VMTB60" package="VMTB60">
<connects>
<connect gate="G$1" pin="1" pad="1"/>
<connect gate="G$1" pin="2" pad="2"/>
</connects>
<package3dinstances>
<package3dinstance package3d_urn="urn:adsk.eagle:package:23607/1"/>
</package3dinstances>
<technologies>
<technology name="">
<attribute name="SPICEPREFIX" value="R" constant="no"/>
</technology>
</technologies>
</device>
<device name="VTA52" package="VTA52">
<connects>
<connect gate="G$1" pin="1" pad="1"/>
<connect gate="G$1" pin="2" pad="2"/>
</connects>
<package3dinstances>
<package3dinstance package3d_urn="urn:adsk.eagle:package:23596/1"/>
</package3dinstances>
<technologies>
<technology name="">
<attribute name="SPICEPREFIX" value="R" constant="no"/>
</technology>
</technologies>
</device>
<device name="VTA53" package="VTA53">
<connects>
<connect gate="G$1" pin="1" pad="1"/>
<connect gate="G$1" pin="2" pad="2"/>
</connects>
<package3dinstances>
<package3dinstance package3d_urn="urn:adsk.eagle:package:23603/1"/>
</package3dinstances>
<technologies>
<technology name="">
<attribute name="SPICEPREFIX" value="R" constant="no"/>
</technology>
</technologies>
</device>
<device name="VTA54" package="VTA54">
<connects>
<connect gate="G$1" pin="1" pad="1"/>
<connect gate="G$1" pin="2" pad="2"/>
</connects>
<package3dinstances>
<package3dinstance package3d_urn="urn:adsk.eagle:package:23598/1"/>
</package3dinstances>
<technologies>
<technology name="">
<attribute name="SPICEPREFIX" value="R" constant="no"/>
</technology>
</technologies>
</device>
<device name="VTA55" package="VTA55">
<connects>
<connect gate="G$1" pin="1" pad="1"/>
<connect gate="G$1" pin="2" pad="2"/>
</connects>
<package3dinstances>
<package3dinstance package3d_urn="urn:adsk.eagle:package:23606/1"/>
</package3dinstances>
<technologies>
<technology name="">
<attribute name="SPICEPREFIX" value="R" constant="no"/>
</technology>
</technologies>
</device>
<device name="VTA56" package="VTA56">
<connects>
<connect gate="G$1" pin="1" pad="1"/>
<connect gate="G$1" pin="2" pad="2"/>
</connects>
<package3dinstances>
<package3dinstance package3d_urn="urn:adsk.eagle:package:23599/1"/>
</package3dinstances>
<technologies>
<technology name="">
<attribute name="SPICEPREFIX" value="R" constant="no"/>
</technology>
</technologies>
</device>
<device name="R4527" package="R4527">
<connects>
<connect gate="G$1" pin="1" pad="1"/>
<connect gate="G$1" pin="2" pad="2"/>
</connects>
<package3dinstances>
<package3dinstance package3d_urn="urn:adsk.eagle:package:23615/1"/>
</package3dinstances>
<technologies>
<technology name="">
<attribute name="SPICEPREFIX" value="R" constant="no"/>
</technology>
</technologies>
</device>
<device name="WSC0001" package="WSC0001">
<connects>
<connect gate="G$1" pin="1" pad="1"/>
<connect gate="G$1" pin="2" pad="2"/>
</connects>
<package3dinstances>
<package3dinstance package3d_urn="urn:adsk.eagle:package:23601/1"/>
</package3dinstances>
<technologies>
<technology name="">
<attribute name="SPICEPREFIX" value="R" constant="no"/>
</technology>
</technologies>
</device>
<device name="WSC0002" package="WSC0002">
<connects>
<connect gate="G$1" pin="1" pad="1"/>
<connect gate="G$1" pin="2" pad="2"/>
</connects>
<package3dinstances>
<package3dinstance package3d_urn="urn:adsk.eagle:package:23605/1"/>
</package3dinstances>
<technologies>
<technology name="">
<attribute name="SPICEPREFIX" value="R" constant="no"/>
</technology>
</technologies>
</device>
<device name="WSC01/2" package="WSC01/2">
<connects>
<connect gate="G$1" pin="1" pad="1"/>
<connect gate="G$1" pin="2" pad="2"/>
</connects>
<package3dinstances>
<package3dinstance package3d_urn="urn:adsk.eagle:package:23602/1"/>
</package3dinstances>
<technologies>
<technology name="">
<attribute name="SPICEPREFIX" value="R" constant="no"/>
</technology>
</technologies>
</device>
<device name="WSC2515" package="WSC2515">
<connects>
<connect gate="G$1" pin="1" pad="1"/>
<connect gate="G$1" pin="2" pad="2"/>
</connects>
<package3dinstances>
<package3dinstance package3d_urn="urn:adsk.eagle:package:23604/1"/>
</package3dinstances>
<technologies>
<technology name="">
<attribute name="SPICEPREFIX" value="R" constant="no"/>
</technology>
</technologies>
</device>
<device name="WSC4527" package="WSC4527">
<connects>
<connect gate="G$1" pin="1" pad="1"/>
<connect gate="G$1" pin="2" pad="2"/>
</connects>
<package3dinstances>
<package3dinstance package3d_urn="urn:adsk.eagle:package:23611/1"/>
</package3dinstances>
<technologies>
<technology name="">
<attribute name="SPICEPREFIX" value="R" constant="no"/>
</technology>
</technologies>
</device>
<device name="WSC6927" package="WSC6927">
<connects>
<connect gate="G$1" pin="1" pad="1"/>
<connect gate="G$1" pin="2" pad="2"/>
</connects>
<package3dinstances>
<package3dinstance package3d_urn="urn:adsk.eagle:package:23610/1"/>
</package3dinstances>
<technologies>
<technology name="">
<attribute name="SPICEPREFIX" value="R" constant="no"/>
</technology>
</technologies>
</device>
<device name="R1218" package="R1218">
<connects>
<connect gate="G$1" pin="1" pad="1"/>
<connect gate="G$1" pin="2" pad="2"/>
</connects>
<package3dinstances>
<package3dinstance package3d_urn="urn:adsk.eagle:package:23614/1"/>
</package3dinstances>
<technologies>
<technology name="">
<attribute name="SPICEPREFIX" value="R" constant="no"/>
</technology>
</technologies>
</device>
<device name="1812X7R" package="1812X7R">
<connects>
<connect gate="G$1" pin="1" pad="1"/>
<connect gate="G$1" pin="2" pad="2"/>
</connects>
<package3dinstances>
<package3dinstance package3d_urn="urn:adsk.eagle:package:23609/1"/>
</package3dinstances>
<technologies>
<technology name="">
<attribute name="SPICEPREFIX" value="R" constant="no"/>
</technology>
</technologies>
</device>
<device name="01005" package="R01005">
<connects>
<connect gate="G$1" pin="1" pad="1"/>
<connect gate="G$1" pin="2" pad="2"/>
</connects>
<package3dinstances>
<package3dinstance package3d_urn="urn:adsk.eagle:package:23613/1"/>
</package3dinstances>
<technologies>
<technology name="">
<attribute name="SPICEPREFIX" value="R" constant="no"/>
</technology>
</technologies>
</device>
</devices>
<spice>
<pinmapping spiceprefix="R">
<pinmap gate="G$1" pin="1" pinorder="1"/>
<pinmap gate="G$1" pin="2" pinorder="2"/>
</pinmapping>
</spice>
</deviceset>
</devicesets>
</library>
<library name="supply1">
<symbols>
<symbol name="GND">
<wire x1="-1.905" y1="0" x2="1.905" y2="0" width="0.254" layer="94"/>
<text x="-2.54" y="-2.54" size="1.778" layer="96">&gt;VALUE</text>
<pin name="GND" x="0" y="2.54" visible="off" length="short" direction="sup" rot="R270"/>
</symbol>
<symbol name="VCC">
<wire x1="1.27" y1="-1.905" x2="0" y2="0" width="0.254" layer="94"/>
<wire x1="0" y1="0" x2="-1.27" y2="-1.905" width="0.254" layer="94"/>
<text x="-2.54" y="-2.54" size="1.778" layer="96" rot="R90">&gt;VALUE</text>
<pin name="VCC" x="0" y="-2.54" visible="off" length="short" direction="sup" rot="R90"/>
</symbol>
</symbols>
<devicesets>
<deviceset name="GND" prefix="GND">
<gates>
<gate name="1" symbol="GND" x="0" y="0"/>
</gates>
<devices>
<device name="">
<technologies>
<technology name=""/>
</technologies>
</device>
</devices>
</deviceset>
<deviceset name="VCC" prefix="P+">
<gates>
<gate name="VCC" symbol="VCC" x="0" y="0"/>
</gates>
<devices>
<device name="">
<technologies>
<technology name=""/>
</technologies>
</device>
</devices>
</deviceset>
</devicesets>
</library>
<library name="myLibrary">
<symbols>
<symbol name="OSTVN04A150">
<wire x1="-2.54" y1="5.08" x2="2.54" y2="5.08" width="0.254" layer="94"/>
<wire x1="2.54" y1="5.08" x2="2.54" y2="-5.08" width="0.254" layer="94"/>
<wire x1="2.54" y1="-5.08" x2="-2.54" y2="-5.08" width="0.254" layer="94"/>
<wire x1="-2.54" y1="-5.08" x2="-2.54" y2="5.08" width="0.254" layer="94"/>
<pin name="1" x="-7.62" y="3.81" length="middle"/>
<pin name="2" x="-7.62" y="1.27" length="middle"/>
<pin name="3" x="-7.62" y="-1.27" length="middle"/>
<pin name="4" x="-7.62" y="-3.81" length="middle"/>
<text x="-3.302" y="5.842" size="1.27" layer="95">&gt;NAME</text>
</symbol>
</symbols>
<devicesets>
<deviceset name="OSTVN04A150">
<gates>
<gate name="CONN" symbol="OSTVN04A150" x="0" y="0"/>
</gates>
<devices>
<device name="" package="OSTVN04A150">
<connects>
<connect gate="CONN" pin="1" pad="G$1"/>
<connect gate="CONN" pin="2" pad="G$2"/>
<connect gate="CONN" pin="3" pad="G$3"/>
<connect gate="CONN" pin="4" pad="G$4"/>
</connects>
<technologies>
<technology name=""/>
</technologies>
</device>
</devices>
</deviceset>
</devicesets>
</library>
</libraries>
<attributes>
</attributes>
<variantdefs>
</variantdefs>
<classes>
<class number="0" name="default" width="0" drill="0">
</class>
</classes>
<parts>
<part name="IC1" library="linear" deviceset="*741" device="P" package3d_urn="urn:adsk.eagle:package:16409/2" technology="LM" value=""/>
<part name="R1" library="rcl" deviceset="R-US_" device="0204/7" package3d_urn="urn:adsk.eagle:package:23498/1" value="1.5K"/>
<part name="R2" library="rcl" deviceset="R-US_" device="0204/7" package3d_urn="urn:adsk.eagle:package:23498/1" value="1K"/>
<part name="GND1" library="supply1" deviceset="GND" device=""/>
<part name="P+1" library="supply1" deviceset="VCC" device=""/>
<part name="GND2" library="supply1" deviceset="GND" device=""/>
<part name="P+2" library="supply1" deviceset="VCC" device=""/>
<part name="GND3" library="supply1" deviceset="GND" device=""/>
<part name="CONN" library="myLibrary" deviceset="OSTVN04A150" device=""/>
</parts>
<sheets>
<sheet>
<plain>
</plain>
<instances>
<instance part="IC1" gate="A" x="58.42" y="48.26"/>
<instance part="R1" gate="G$1" x="45.72" y="17.78" rot="R90"/>
<instance part="R2" gate="G$1" x="55.88" y="25.4"/>
<instance part="GND1" gate="1" x="45.72" y="7.62"/>
<instance part="P+1" gate="VCC" x="88.9" y="63.5"/>
<instance part="GND2" gate="1" x="88.9" y="33.02"/>
<instance part="P+2" gate="VCC" x="55.88" y="68.58"/>
<instance part="GND3" gate="1" x="55.88" y="35.56"/>
<instance part="CONN" gate="CONN" x="99.568" y="46.99"/>
</instances>
<busses>
</busses>
<nets>
<net name="GND" class="0">
<segment>
<pinref part="GND1" gate="1" pin="GND"/>
<pinref part="R1" gate="G$1" pin="1"/>
<wire x1="45.72" y1="10.16" x2="45.72" y2="12.7" width="0.1524" layer="91"/>
</segment>
<segment>
<pinref part="GND2" gate="1" pin="GND"/>
<wire x1="88.9" y1="43.18" x2="88.9" y2="35.56" width="0.1524" layer="91"/>
<pinref part="CONN" gate="CONN" pin="4"/>
<wire x1="91.948" y1="43.18" x2="88.9" y2="43.18" width="0.1524" layer="91"/>
</segment>
<segment>
<pinref part="IC1" gate="A" pin="V-"/>
<pinref part="GND3" gate="1" pin="GND"/>
<wire x1="55.88" y1="40.64" x2="55.88" y2="38.1" width="0.1524" layer="91"/>
</segment>
</net>
<net name="IN-" class="0">
<segment>
<pinref part="R1" gate="G$1" pin="2"/>
<wire x1="45.72" y1="22.86" x2="45.72" y2="25.4" width="0.1524" layer="91"/>
<pinref part="IC1" gate="A" pin="-IN"/>
<wire x1="45.72" y1="25.4" x2="45.72" y2="45.72" width="0.1524" layer="91"/>
<wire x1="45.72" y1="45.72" x2="50.8" y2="45.72" width="0.1524" layer="91"/>
<pinref part="R2" gate="G$1" pin="1"/>
<wire x1="50.8" y1="25.4" x2="45.72" y2="25.4" width="0.1524" layer="91"/>
<junction x="45.72" y="25.4"/>
</segment>
</net>
<net name="OUT" class="0">
<segment>
<pinref part="IC1" gate="A" pin="OUT"/>
<wire x1="66.04" y1="48.26" x2="71.12" y2="48.26" width="0.1524" layer="91"/>
<pinref part="R2" gate="G$1" pin="2"/>
<wire x1="60.96" y1="25.4" x2="71.12" y2="25.4" width="0.1524" layer="91"/>
<wire x1="71.12" y1="25.4" x2="71.12" y2="48.26" width="0.1524" layer="91"/>
<pinref part="CONN" gate="CONN" pin="2"/>
<wire x1="71.12" y1="48.26" x2="91.948" y2="48.26" width="0.1524" layer="91"/>
<junction x="71.12" y="48.26"/>
</segment>
</net>
<net name="VCC" class="0">
<segment>
<pinref part="P+2" gate="VCC" pin="VCC"/>
<pinref part="IC1" gate="A" pin="V+"/>
<wire x1="55.88" y1="66.04" x2="55.88" y2="55.88" width="0.1524" layer="91"/>
</segment>
<segment>
<pinref part="P+1" gate="VCC" pin="VCC"/>
<wire x1="88.9" y1="60.96" x2="88.9" y2="50.8" width="0.1524" layer="91"/>
<pinref part="CONN" gate="CONN" pin="1"/>
<wire x1="88.9" y1="50.8" x2="91.948" y2="50.8" width="0.1524" layer="91"/>
</segment>
</net>
<net name="PPS" class="0">
<segment>
<wire x1="91.948" y1="45.72" x2="81.28" y2="45.72" width="0.1524" layer="91"/>
<label x="81.28" y="45.72" size="1.778" layer="95" rot="R180" xref="yes"/>
<pinref part="CONN" gate="CONN" pin="3"/>
</segment>
<segment>
<pinref part="IC1" gate="A" pin="+IN"/>
<wire x1="50.8" y1="50.8" x2="40.64" y2="50.8" width="0.1524" layer="91"/>
<label x="40.64" y="50.8" size="1.778" layer="95" rot="R180" xref="yes"/>
</segment>
</net>
</nets>
</sheet>
</sheets>
<errors>
<approved hash="104,1,55.88,55.88,IC1,V+,VCC,,,"/>
<approved hash="104,1,55.88,40.64,IC1,V-,GND,,,"/>
<approved hash="113,1,94.6573,45.5574,CONN,,,,,"/>
</errors>
</schematic>
</drawing>
<compatibility>
<note version="8.2" severity="warning">
Since Version 8.2, EAGLE supports online libraries. The ids
of those online libraries will not be understood (or retained)
with this version.
</note>
<note version="8.3" severity="warning">
Since Version 8.3, EAGLE supports URNs for individual library
assets (packages, symbols, and devices). The URNs of those assets
will not be understood (or retained) with this version.
</note>
<note version="8.3" severity="warning">
Since Version 8.3, EAGLE supports the association of 3D packages
with devices in libraries, schematics, and board files. Those 3D
packages will not be understood (or retained) with this version.
</note>
<note version="8.4" severity="warning">
Since Version 8.4, EAGLE supports properties for SPICE simulation. 
Probes in schematics and SPICE mapping objects found in parts and library devices
will not be understood with this version. Update EAGLE to the latest version
for full support of SPICE simulation. 
</note>
</compatibility>
</eagle>
